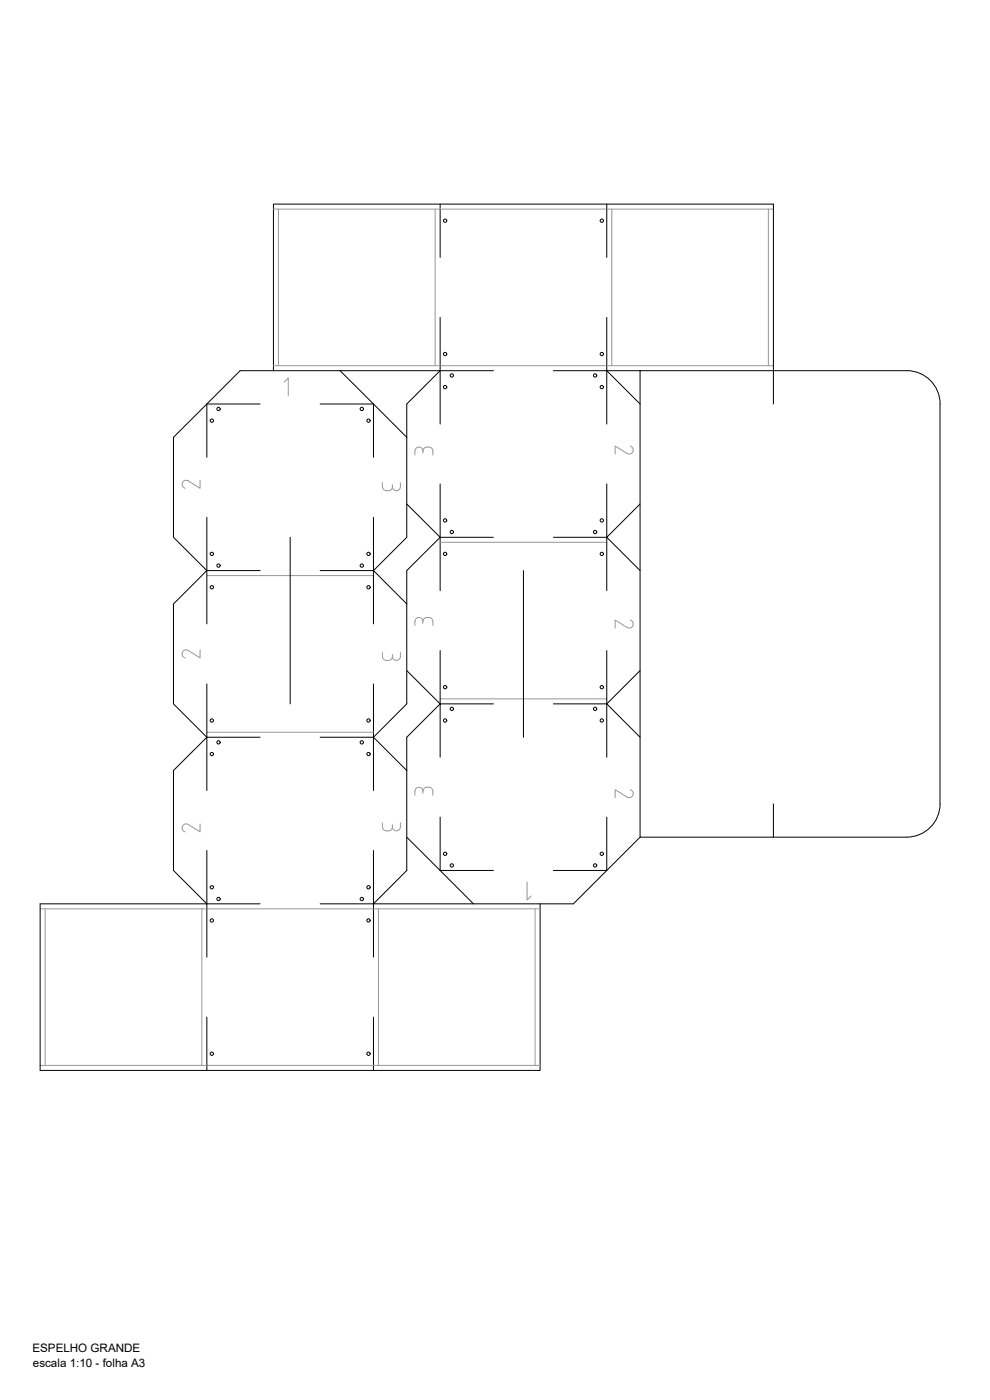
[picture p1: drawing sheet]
<svg xmlns="http://www.w3.org/2000/svg" width="297mm" height="420mm" viewBox="0 0 297 420" stroke-linecap="round" stroke-linejoin="round" font-family="sans-serif">
<!-- layer: 4. DOBRAS -->
<g fill="none" stroke="#000" stroke-width=".3">
<path d="M132.1 61.3v16M182.1 61.3v16M132.1 95.3v32M182.1 95.3v32M132.1 111.3h15.9M166.1 111.3h16M78 121.2h-15.9v16M96.1 121.2h16v16M62.1 155.3v31.9M112.1 155.3v15.9h-16M132.1 145.2v16M182.1 145.2v32"/>
<path d="M62.1 171.2h15.9M112.1 171.2v16M148 161.2h-15.9v16M166.1 161.2h16M132.1 195.2v16M182.1 195.2v32M62.1 205.3v31.9M112.1 205.3v16h-16M148 211.2h-15.9v16M166.1 211.2h16M62.1 221.3h15.9M112.1 221.3v15.9"/>
<path d="M62.1 255.2v32.1M112.1 255.2v32.1M132.1 245.2v16h15.9M182.1 245.2v16h-16M62.1 271.3h15.9M96.1 271.3h16M62.1 305.2v16M112.1 305.2v16"/>
</g>
<!-- layer: 1. CORTE -->
<g fill="none" stroke="#000" stroke-width=".3">
<path d="M82 111.3v-50h150.1v59.9M102 111.3l20 20M192 111.3h-9.9l9.9 9.9M122 151.3l10.1 9.9-10.1 10v40l-9.9 10.1 9.9 9.9M192 151.3l-9.9 9.9 9.9 10M87.1 161.2v50M157.1 171.2v50.1M122 181.3l-9.9-10.1 9.9-10v-40l10.1-9.9h-60l-20.1 20v29.9l10.1 10-10.1 10.1v29.9l10.1 10.1-10.1 9.9v30l10.1 10.1h-50.1v49.9h150.1v-49.9M122 201.3l10.1 9.9-10.1 10.1v39.9l-9.9 10.1h59.9l20-20.1M192 201.3l-9.9 9.9 9.9 10.1M122 251.2l20 20.1M232.1 241.2v10"/>
<path d="M272.1 251.2a10 10 0 0 0 9.9-10l.1-120a10 10 0 0 0-10-9.9h-80.1v139.9h80.1"/>
</g>
<!-- layer: 3. CONTORNO -->
<g fill="none" stroke="#989898" stroke-width=".3">
<path d="M82 62.8h150.1M83.5 62.8v46.9M130.6 62.8v46.9M183.6 62.8v46.9M230.5 62.8v46.9M82 109.7h150.1M62.1 172.7h50M132.1 162.8h50M62.1 219.8h50M132.1 209.7h50M12 272.8h150.1M13.5 272.8v46.9"/>
<path d="M60.6 272.8v46.9M113.6 272.8v46.9M160.5 272.8v46.9M12 319.7h150.1"/>
</g>
<!-- layer: 2. GRAVURA -->
<g fill="none" stroke="#000" stroke-width=".3">
<circle cx="133.6" cy="66.2" r=".5"/>
<circle cx="180.6" cy="66.2" r=".5"/>
<circle cx="133.6" cy="106.2" r=".5"/>
<circle cx="133.6" cy="116.2" r=".5"/>
<circle cx="135.6" cy="112.7" r=".5"/>
<circle cx="178.6" cy="112.7" r=".5"/>
<circle cx="180.6" cy="116.2" r=".5"/>
<circle cx="180.6" cy="106.2" r=".5"/>
<circle cx="63.6" cy="126.2" r=".5"/>
<circle cx="65.6" cy="122.7" r=".5"/>
<circle cx="108.6" cy="122.7" r=".5"/>
<circle cx="110.6" cy="126.2" r=".5"/>
<circle cx="133.6" cy="156.2" r=".5"/>
<circle cx="135.6" cy="159.7" r=".5"/>
<circle cx="178.6" cy="159.7" r=".5"/>
<circle cx="180.6" cy="156.2" r=".5"/>
<circle cx="63.6" cy="166.2" r=".5"/>
<circle cx="63.6" cy="176.2" r=".5"/>
<circle cx="65.6" cy="169.7" r=".5"/>
<circle cx="108.6" cy="169.7" r=".5"/>
<circle cx="110.6" cy="176.2" r=".5"/>
<circle cx="110.6" cy="166.2" r=".5"/>
<circle cx="133.6" cy="166.2" r=".5"/>
<circle cx="180.6" cy="166.2" r=".5"/>
<circle cx="63.6" cy="216.2" r=".5"/>
<circle cx="110.6" cy="216.2" r=".5"/>
<circle cx="133.6" cy="216.2" r=".5"/>
<circle cx="133.6" cy="206.2" r=".5"/>
<circle cx="135.6" cy="212.7" r=".5"/>
<circle cx="178.6" cy="212.7" r=".5"/>
<circle cx="180.6" cy="216.2" r=".5"/>
<circle cx="180.6" cy="206.2" r=".5"/>
<circle cx="63.6" cy="226.3" r=".5"/>
<circle cx="65.6" cy="222.8" r=".5"/>
<circle cx="108.6" cy="222.8" r=".5"/>
<circle cx="110.6" cy="226.3" r=".5"/>
<circle cx="133.6" cy="256.2" r=".5"/>
<circle cx="135.6" cy="259.7" r=".5"/>
<circle cx="178.6" cy="259.7" r=".5"/>
<circle cx="180.6" cy="256.2" r=".5"/>
<circle cx="63.6" cy="276.2" r=".5"/>
<circle cx="63.6" cy="266.3" r=".5"/>
<circle cx="65.6" cy="269.8" r=".5"/>
<circle cx="108.6" cy="269.8" r=".5"/>
<circle cx="110.6" cy="276.2" r=".5"/>
<circle cx="110.6" cy="266.3" r=".5"/>
<circle cx="63.6" cy="316.2" r=".5"/>
<circle cx="110.6" cy="316.2" r=".5"/>
</g>
<!-- layer: 5. TEXTO -->
<path d="M85.3 114.6l1.2-1.2v5.4M158.1 264.7v5.4l1.2-1.2" fill="none" stroke="#989898" stroke-width=".3"/>
<g font-size="5.7" fill="#989898">
<text x="123.1" y="137.9">3</text>
<text x="183.4" y="137.6">2</text>
<text x="53.3" y="147.8">2</text>
<text x="113.6" y="148.5">3</text>
<text x="123.1" y="189.1">3</text>
<text x="183.4" y="189.8">2</text>
<text x="53.3" y="198.6">2</text>
<text x="123.1" y="239.9">3</text>
<text x="183.4" y="240.6">2</text>
<text x="53.3" y="250.8">2</text>
</g>
<g font-size="5.3" fill="#989898">
<text x="113.6" y="199.3">3</text>
<text x="113.6" y="250.5">3</text>
</g>
<g font-size="3.5">
<text x="9.7" y="405.8">ESPELHO GRANDE</text>
<text x="9.9" y="410.1">escala 1:10 - folha A3</text>
</g>
</svg>
